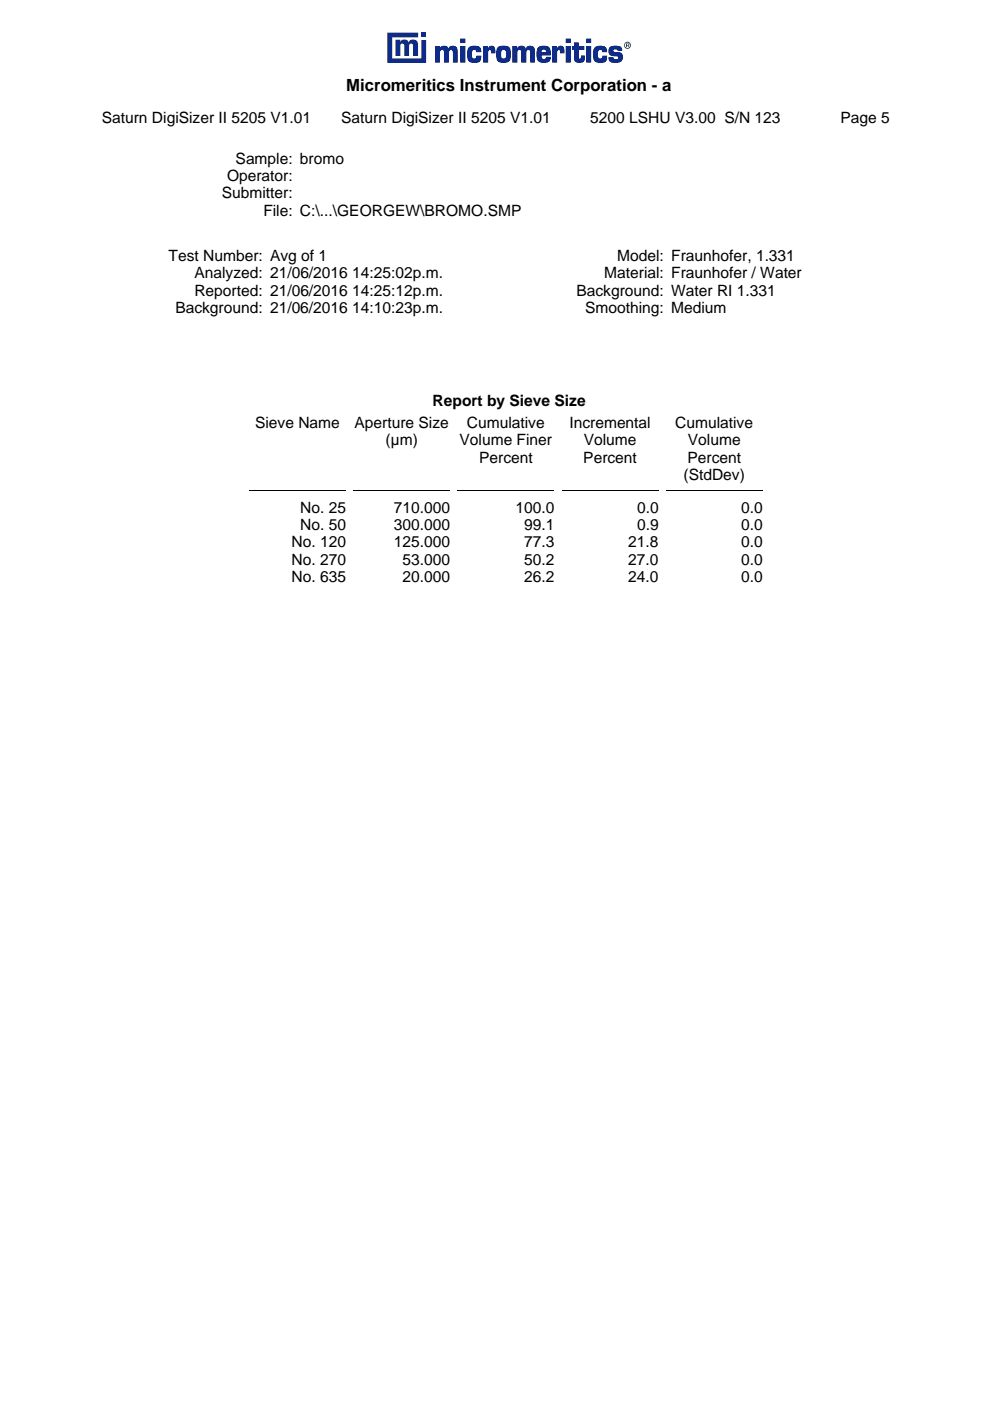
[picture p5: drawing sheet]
<svg xmlns="http://www.w3.org/2000/svg" width="210mm" height="297mm" viewBox="0 0 210 297" stroke-linecap="round" stroke-linejoin="round" font-family="sans-serif">
<g fill="#0d2b88">
<path d="M89.3 6.9h1.1v1h-1.1z"/>
<path d="M82.1 6.9h6.6v1h-5.5v4.5h6.2v-3.9h1v4.8h-8.3z"/>
<path d="M83.9 8.4h1v.5a.99 .99 0 0 1 1-.5 .99 .99 0 0 1 .8 .6 1.01 1.01 0 0 1 1.2-.6 1.01 1.01 0 0 1 .8 1.1v2.4h-1.1v-1.9a.49 .49 0 0 0-.3-.8 .49 .49 0 0 0-.5 .7v2h-1.1v-2.4a.44 .44 0 0 0-.7-.1l-.1 2.5h-1z"/>
</g>
<g fill="#0f238d">
<path d="M92.3 9.8h1v.4a1.04 1.04 0 0 1 .9-.5 1.04 1.04 0 0 1 .9 .7 .99 .99 0 0 1 1.2-.7 .99 .99 0 0 1 .7 1.2v2.4h-.9v-2.1a.47 .47 0 0 0-.5-.6 .47 .47 0 0 0-.4 .6v2.1h-1l-.1-2.5a.47 .47 0 0 0-.6-.2 .47 .47 0 0 0-.2 .6v2.1h-1z"/>
<path d="M99.4 10.2a2.12 2.12 0 0 1 2.4-.2l.3 1h-1.1v-.3l-.7-.1a1.83 1.83 0 0 0 0 1.8l.7-.1v-.5h1.1a1.19 1.19 0 0 1-1.5 1.5 1.16 1.16 0 0 1-1.5-1.2v-1.1z"/>
<path d="M102.5 9.8h1v.5a.8 .8 0 0 1 .9-.6 .8 .8 0 0 1 .6 .9l.1 .7h-.9l-.1-.6h-.4l-.2 2.6h-1z"/>
<path d="M108.7 9.8h1v.4a1.07 1.07 0 0 1 1-.5 1.07 1.07 0 0 1 .9 .7 .97 .97 0 0 1 1.1-.7 .97 .97 0 0 1 .8 1.2v2.4h-1v-2.1a.47 .47 0 0 0-.5-.6 .47 .47 0 0 0-.4 .6v2.1h-1v-2.5a.47 .47 0 0 0-.7-.2 .47 .47 0 0 0-.2 .6v2.1h-1z"/>
<path d="M117.1 9.8h1v.5a.81 .81 0 0 1 1-.6 .81 .81 0 0 1 .6 .9v.7h-.9l-.1-.6h-.4a3.6 3.6 0 0 0-.1 2.1v.5h-1.1z"/>
<path d="M121.8 9h.9v.8h1.2v.8h-1.2l.1 1.8h.4v-.6h.8a1.14 1.14 0 0 1-.2 1.2 1.14 1.14 0 0 1-1.3 .3 .8 .8 0 0 1-.7-1v-1.7h-.5v-.8h.5z"/>
<path d="M126.1 10.2a2.09 2.09 0 0 1 2.4-.2l.3 1h-1a.49 .49 0 0 0-.5-.4 .49 .49 0 0 0-.5 .4 1.46 1.46 0 0 0 .3 1.4 .48 .48 0 0 0 .7-.3v-.3h1a1.15 1.15 0 0 1-.3 1.2 1.15 1.15 0 0 1-1.2 .3 1.19 1.19 0 0 1-1.5-1.2v-1.1z"/>
<path d="M129.4 10l1.2-.3a.99 .99 0 0 1 1.4 1h-1l-.3-.2-.6 .1v.3l.5 .1a1.12 1.12 0 0 1 1.5 1.1 1.15 1.15 0 0 1-1.5 1.2 1.14 1.14 0 0 1-1.5-1.2h1l.2 .4h.6l.2-.2-.2-.4a1.69 1.69 0 0 1-1.8-.7l.1-.9z"/>
<path d="M97.6 8.2h1.1v.9h-1.1zM97.6 9.8h1.1v3.5h-1.1z"/>
<path d="M105.5 10.1a2.42 2.42 0 0 1 2.6 0 3.8 3.8 0 0 1-.1 2.9 2.37 2.37 0 0 1-2.4-.1 3.7 3.7 0 0 1-.1-2.8zM106.4 10.8l-.1 .2a1.46 1.46 0 0 0 .2 1.4 .54 .54 0 0 0 .8-.4 .97 .97 0 0 0-.5-1.4z"/>
<path d="M114.1 10.1a2.14 2.14 0 0 1 2.4 0l.3 .8v.8h-1.9v.6a.51 .51 0 0 0 .6 .2 .51 .51 0 0 0 .3-.4h1a1.13 1.13 0 0 1-1.5 1.2 1.34 1.34 0 0 1-1.5-1.8zM115 10.5l-.1 .5h.9v-.3a.54 .54 0 0 0-.8-.2z"/>
<path d="M120 8.2h1v.9h-1zM120 9.8h1v3.5h-1z"/>
<path d="M124.4 8.2h1v.9h-1zM124.4 9.8h1v3.5h-1z"/>
</g>
<g fill="#0d2b88">
<path d="M92.3 9.8h1v.4a1.04 1.04 0 0 1 .9-.5 1.04 1.04 0 0 1 .9 .7 .99 .99 0 0 1 1.2-.7 .99 .99 0 0 1 .7 1.2v2.4h-.9v-2.1a.47 .47 0 0 0-.5-.6 .47 .47 0 0 0-.4 .6v2.1h-1l-.1-2.5a.47 .47 0 0 0-.6-.2 .47 .47 0 0 0-.2 .6v2.1h-1z"/>
<path d="M99.4 10.2a2.12 2.12 0 0 1 2.4-.2l.3 1h-1.1v-.3l-.7-.1a1.83 1.83 0 0 0 0 1.8l.7-.1v-.5h1.1a1.19 1.19 0 0 1-1.5 1.5 1.16 1.16 0 0 1-1.5-1.2v-1.1z"/>
<path d="M102.5 9.8h1v.5a.8 .8 0 0 1 .9-.6 .8 .8 0 0 1 .6 .9l.1 .7h-.9l-.1-.6h-.4l-.2 2.6h-1z"/>
<path d="M108.7 9.8h1v.4a1.07 1.07 0 0 1 1-.5 1.07 1.07 0 0 1 .9 .7 .97 .97 0 0 1 1.1-.7 .97 .97 0 0 1 .8 1.2v2.4h-1v-2.1a.47 .47 0 0 0-.5-.6 .47 .47 0 0 0-.4 .6v2.1h-1v-2.5a.47 .47 0 0 0-.7-.2 .47 .47 0 0 0-.2 .6v2.1h-1z"/>
<path d="M117.1 9.8h1v.5a.81 .81 0 0 1 1-.6 .81 .81 0 0 1 .6 .9v.7h-.9l-.1-.6h-.4a3.6 3.6 0 0 0-.1 2.1v.5h-1.1z"/>
<path d="M121.8 9h.9v.8h1.2v.8h-1.2l.1 1.8h.4v-.6h.8a1.14 1.14 0 0 1-.2 1.2 1.14 1.14 0 0 1-1.3 .3 .8 .8 0 0 1-.7-1v-1.7h-.5v-.8h.5z"/>
<path d="M126.1 10.2a2.09 2.09 0 0 1 2.4-.2l.3 1h-1a.49 .49 0 0 0-.5-.4 .49 .49 0 0 0-.5 .4 1.46 1.46 0 0 0 .3 1.4 .48 .48 0 0 0 .7-.3v-.3h1a1.15 1.15 0 0 1-.3 1.2 1.15 1.15 0 0 1-1.2 .3 1.19 1.19 0 0 1-1.5-1.2v-1.1z"/>
<path d="M129.4 10l1.2-.3a.99 .99 0 0 1 1.4 1h-1l-.3-.2-.6 .1v.3l.5 .1a1.12 1.12 0 0 1 1.5 1.1 1.15 1.15 0 0 1-1.5 1.2 1.14 1.14 0 0 1-1.5-1.2h1l.2 .4h.6l.2-.2-.2-.4a1.69 1.69 0 0 1-1.8-.7l.1-.9z"/>
<path d="M97.6 8.2h1.1v.9h-1.1zM97.6 9.8h1.1v3.5h-1.1z"/>
<path d="M105.5 10.1a2.42 2.42 0 0 1 2.6 0 3.8 3.8 0 0 1-.1 2.9 2.37 2.37 0 0 1-2.4-.1 3.7 3.7 0 0 1-.1-2.8zM106.4 10.8l-.1 .2a1.46 1.46 0 0 0 .2 1.4 .54 .54 0 0 0 .8-.4 .97 .97 0 0 0-.5-1.4z"/>
<path d="M114.1 10.1a2.14 2.14 0 0 1 2.4 0l.3 .8v.8h-1.9v.6a.51 .51 0 0 0 .6 .2 .51 .51 0 0 0 .3-.4h1a1.13 1.13 0 0 1-1.5 1.2 1.34 1.34 0 0 1-1.5-1.8zM115 10.5l-.1 .5h.9v-.3a.54 .54 0 0 0-.8-.2z"/>
<path d="M120 8.2h1v.9h-1zM120 9.8h1v3.5h-1z"/>
<path d="M124.4 8.2h1v.9h-1zM124.4 9.8h1v3.5h-1z"/>
<path d="M132.4 9.6a.74 .74 0 0 1 1.4 0 .74 .74 0 0 1-1.4 0zM132.5 9.6a.57 .57 0 0 0 1.1 0 .57 .57 0 0 0-1.1 0zM132.8 9.2l.6 .1v.3l-.1 .1 .2 .3h-.2l-.2-.3h-.2v.3h-.1zM132.9 9.3v.3l.4-.1-.1-.2z"/>
</g>
<path d="M19.6 16h176.7v4.2h-176.7z" fill="#fff"/>
<path d="M52.9 104.1h20.5M75 104.1h20.5M97 104.1h20.6M119.1 104.1h20.6M141.2 104.1h20.6" fill="none" stroke="#000" stroke-width=".21"/>
<text font-size="3.6" x="73.4" y="19.3">Micromeritics Instrument Corporation - a</text>
<g font-size="3.3">
<text x="21.6" y="26.1">Saturn DigiSizer II 5205 V1.01</text>
<text x="72.4" y="26.1">Saturn DigiSizer II 5205 V1.01</text>
<text x="125.2" y="26.1">5200 LSHU V3.00 S/N 123</text>
<text x="178.3" y="26.1">Page 5</text>
<text x="50" y="34.7">Sample: bromo</text>
<text x="48.2" y="38.4">Operator:</text>
<text x="47.1" y="42.1">Submitter:</text>
<text x="55.9" y="45.8">File: C:\...\GEORGEW\BROMO.SMP</text>
<text x="35.8" y="55.3">Test Number: Avg of 1</text>
<text x="41.3" y="59">Analyzed: 21/06/2016 14:25:02p.m.</text>
<text x="128.2" y="59">Material: Fraunhofer / Water</text>
<text x="130.9" y="55.3">Model: Fraunhofer, 1.331</text>
<text x="41.2" y="62.7">Reported: 21/06/2016 14:25:12p.m.</text>
<text x="122.3" y="62.7">Background: Water RI 1.331</text>
<text x="37.2" y="66.3">Background: 21/06/2016 14:10:23p.m.</text>
<text x="124.1" y="66.3">Smoothing: Medium</text>
<text x="91.8" y="86.1">Report by Sieve Size</text>
<text x="54.1" y="90.7">Sieve Name</text>
<text x="75.2" y="90.7">Aperture Size</text>
<text x="81.8" y="94.4">(µm)</text>
<text x="97.5" y="94.4">Volume Finer</text>
<text x="99" y="90.7">Cumulative</text>
<text x="120.8" y="90.7">Incremental</text>
<text x="123.8" y="94.4">Volume</text>
<text x="143.2" y="90.7">Cumulative</text>
<text x="145.9" y="94.4">Volume</text>
<text x="101.6" y="98.1">Percent</text>
<text x="123.7" y="98.1">Percent</text>
<text x="145" y="101.8">(StdDev)</text>
<text x="145.8" y="98.1">Percent</text>
<text x="63.7" y="108.7">No. 25</text>
<text x="63.7" y="112.4">No. 50</text>
<text x="83.5" y="108.7">710.000</text>
<text x="83.5" y="112.4">300.000</text>
<text x="109.3" y="108.7">100.0</text>
<text x="111.2" y="112.4">99.1</text>
<text x="135.1" y="108.7">0.0</text>
<text x="135.1" y="112.4">0.9</text>
<text x="157.2" y="108.7">0.0</text>
<text x="157.2" y="112.4">0.0</text>
<text x="61.8" y="116">No. 120</text>
<text x="61.8" y="119.7">No. 270</text>
<text x="83.5" y="116">125.000</text>
<text x="85.4" y="119.7">53.000</text>
<text x="111.2" y="116">77.3</text>
<text x="111.2" y="119.7">50.2</text>
<text x="133.3" y="116">21.8</text>
<text x="133.3" y="119.7">27.0</text>
<text x="157.2" y="116">0.0</text>
<text x="157.2" y="119.7">0.0</text>
<text x="61.8" y="123.4">No. 635</text>
<text x="85.4" y="123.4">20.000</text>
<text x="111.2" y="123.4">26.2</text>
<text x="133.3" y="123.4">24.0</text>
<text x="157.2" y="123.4">0.0</text>
</g>
</svg>
